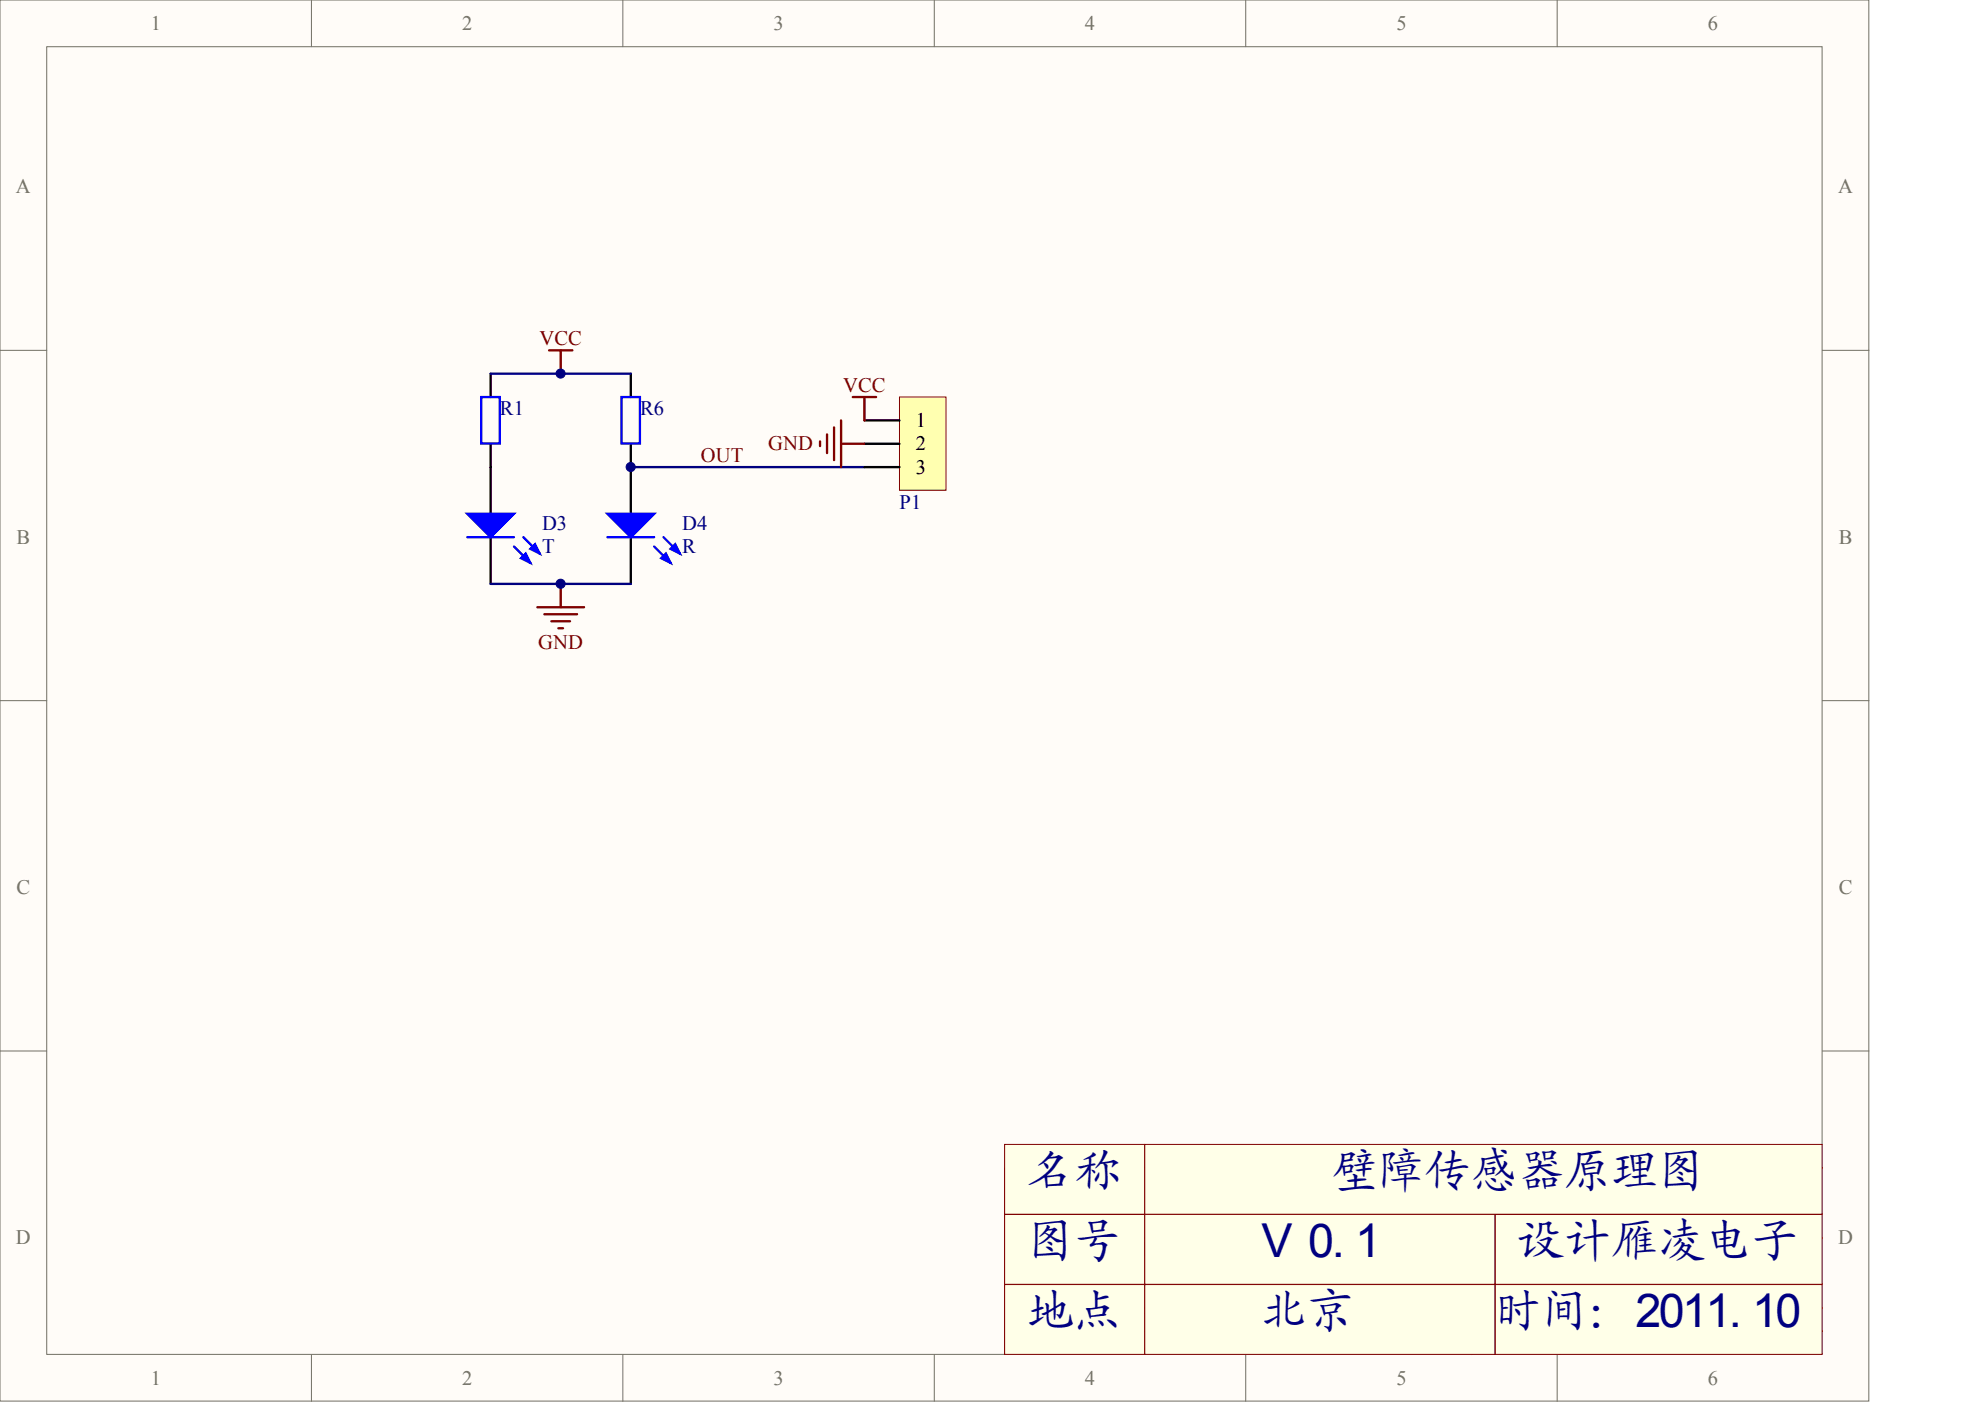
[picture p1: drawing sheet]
<svg xmlns="http://www.w3.org/2000/svg" width="840mm" height="594mm" viewBox="0 0 840 594" stroke-linecap="round" stroke-linejoin="round" font-family="sans-serif">
<g fill="#fffcf8" stroke="#716f64" stroke-width=".42">
<path d="M0 0h790.9v592.8h-790.9z"/>
<path d="M19.8 19.8h751.3v553.3h-751.3z"/>
</g>
<g fill="none" stroke="#716f64" stroke-width=".42">
<path d="M131.8 0v19.8M263.6 0v19.8M395.4 0v19.8M527.2 0v19.8M659 0v19.8M0 148.2h19.8M771.2 148.2h19.8M0 296.5h19.8M771.2 296.5h19.8M0 444.7h19.8M771.2 444.7h19.8M131.8 573.2v19.7"/>
<path d="M263.6 573.2v19.7M395.4 573.2v19.7M527.2 573.2v19.7M659 573.2v19.7"/>
</g>
<path d="M771.2 494.1h-346.1v79.1M425.1 523.8h346.1M474.6 523.8v29.6M672.3 523.8v29.6M425.1 553.4h346.1M622.9 553.4v19.8M425.1 563.3h346.1" fill="none" stroke="#000" stroke-width=".42"/>
<g fill="#ffffe8" stroke="#800000" stroke-width=".42">
<path d="M425.1 484.2h59.3v29.6h-59.3z"/>
<path d="M425.1 513.9h59.3v29.5h-59.3z"/>
<path d="M484.5 513.9h148.2v29.5h-148.2z"/>
<path d="M425.1 543.5h59.3v29.6h-59.3z"/>
<path d="M484.5 543.5h148.2v29.6h-148.2z"/>
<path d="M484.5 484.2h286.6v29.6h-286.6z"/>
<path d="M632.8 513.9h138.3v29.5h-138.3z"/>
<path d="M632.8 543.5h138.3v29.6h-138.3z"/>
</g>
<path d="M207.6 158.1v9.9M267 158.1v9.9M207.6 187.8v29.6M267 187.8v29.6M207.6 227.3v19.8M267 227.3v19.8" fill="none" stroke="#000" stroke-width=".99"/>
<g fill="#00f" stroke="#00f" stroke-width=".99">
<path d="M197.7 217.4h19.8l-9.9 9.9z"/>
<path d="M220.5 236.2l2-2 1.9 4z"/>
<path d="M224.4 232.2l2-1.9 2 3.9z"/>
<path d="M257.1 217.4h19.7l-9.8 9.9z"/>
<path d="M279.8 236.2l2-2 2 4z"/>
<path d="M283.8 232.2l1.9-1.9 2 3.9z"/>
</g>
<path d="M203.7 168h7.8v19.7h-7.8zM263 168h7.8v19.7h-7.8zM197.7 227.3h19.8M217.5 231.3l6.9 6.9M221.5 227.3l6.9 6.9M257.1 227.3h19.7M276.8 231.3l7 6.9M280.8 227.3l6.9 6.9" fill="none" stroke="#00f" stroke-width=".99"/>
<path d="M232.3 148.2h9.9M237.3 148.2v9.9M227.4 256.9h19.8M230.4 259.9h13.8M237.3 247.1v9.8M233.3 262.9h7.9M236.3 265.8h2" fill="none" stroke="#800000" stroke-width=".99"/>
<path d="M207.6 158.1h59.4M267 197.7h98.8M207.6 247.1h59.4" fill="none" stroke="#000080" stroke-width=".99"/>
<path d="M380.7 168h19.6v39.4h-19.6z" fill="#ffffb0" stroke="#800000" stroke-width=".42"/>
<path d="M365.8 177.9h14.9M365.8 187.8h14.9M365.8 197.7h14.9" fill="none" stroke="#000" stroke-width=".99"/>
<path d="M355.9 177.9v19.8M360.9 168h9.9M365.8 168v9.9M347 186.8v2M350 183.8v7.9M353 180.9v13.8M355.9 187.8h9.9" fill="none" stroke="#800000" stroke-width=".99"/>
<g fill="#000080" stroke="#000080" stroke-width=".42">
<circle cx="237.2" cy="247" r="1.93"/>
<circle cx="237.2" cy="158.1" r="1.93"/>
<circle cx="266.9" cy="197.6" r="1.93"/>
</g>
<g font-size="19.8" fill="#000080">
<text x="435" y="502.1">名称</text>
<text x="563.6" y="502.1">壁障传感器原理图</text>
<text x="435" y="531.8">图号</text>
<text x="533.9" y="531.8">V 0. 1</text>
<text x="642.7" y="531.8">设计雁凌电子</text>
<text x="435" y="561.4">地点</text>
<text x="533.9" y="561.4">北京</text>
<text x="632.8" y="561.4">时间：2011. 10</text>
</g>
<g font-size="8.7" fill="#716f64">
<text x="63.8" y="12.7">1</text>
<text x="195.6" y="12.7">2</text>
<text x="327.4" y="12.7">3</text>
<text x="459.2" y="12.7">4</text>
<text x="591" y="12.7">5</text>
<text x="722.7" y="12.7">6</text>
<text x="6.7" y="81.9">A</text>
<text x="777.9" y="81.9">A</text>
<text x="7" y="230.1">B</text>
<text x="778.2" y="230.1">B</text>
<text x="7" y="378.3">C</text>
<text x="778.2" y="378.3">C</text>
<text x="6.7" y="526.6">D</text>
<text x="777.9" y="526.6">D</text>
<text x="63.8" y="585.9">1</text>
<text x="195.6" y="585.9">2</text>
<text x="327.4" y="585.9">3</text>
<text x="459.2" y="585.9">4</text>
<text x="591" y="585.9">5</text>
<text x="722.7" y="585.9">6</text>
</g>
<g font-size="8.7" fill="#800000">
<text x="228.3" y="146.1">VCC</text>
<text x="356.8" y="165.9">VCC</text>
<text x="325.1" y="190.6">GND</text>
<text x="296.6" y="195.5">OUT</text>
<text x="227.8" y="274.6">GND</text>
</g>
<g font-size="8.7" fill="#000080">
<text x="211.6" y="175.8">R1</text>
<text x="270.9" y="175.8">R6</text>
<text x="380.7" y="215.3">P1</text>
<text x="229.4" y="224.2">D3</text>
<text x="288.7" y="224.2">D4</text>
<text x="229.4" y="234.1">T</text>
<text x="288.7" y="234.1">R</text>
</g>
<g font-size="8.7">
<text x="387.6" y="180.7">1</text>
<text x="387.6" y="190.6">2</text>
<text x="387.6" y="200.5">3</text>
<text x="430.1" y="501.9">Title</text>
<text x="430.1" y="531.5">Size</text>
<text x="479.5" y="531.5">Number</text>
<text x="677.3" y="531.5">Revision</text>
<text x="435" y="546.3">A4</text>
<text x="430.1" y="561.2">Date:</text>
<text x="474.6" y="561.2">2012-9-5</text>
<text x="627.8" y="561.2">Sheet</text>
<text x="655.8" y="561.2">of</text>
<text x="474.6" y="571">E:\</text>
<text x="627.8" y="571">Drawn By:</text>
</g>
</svg>
